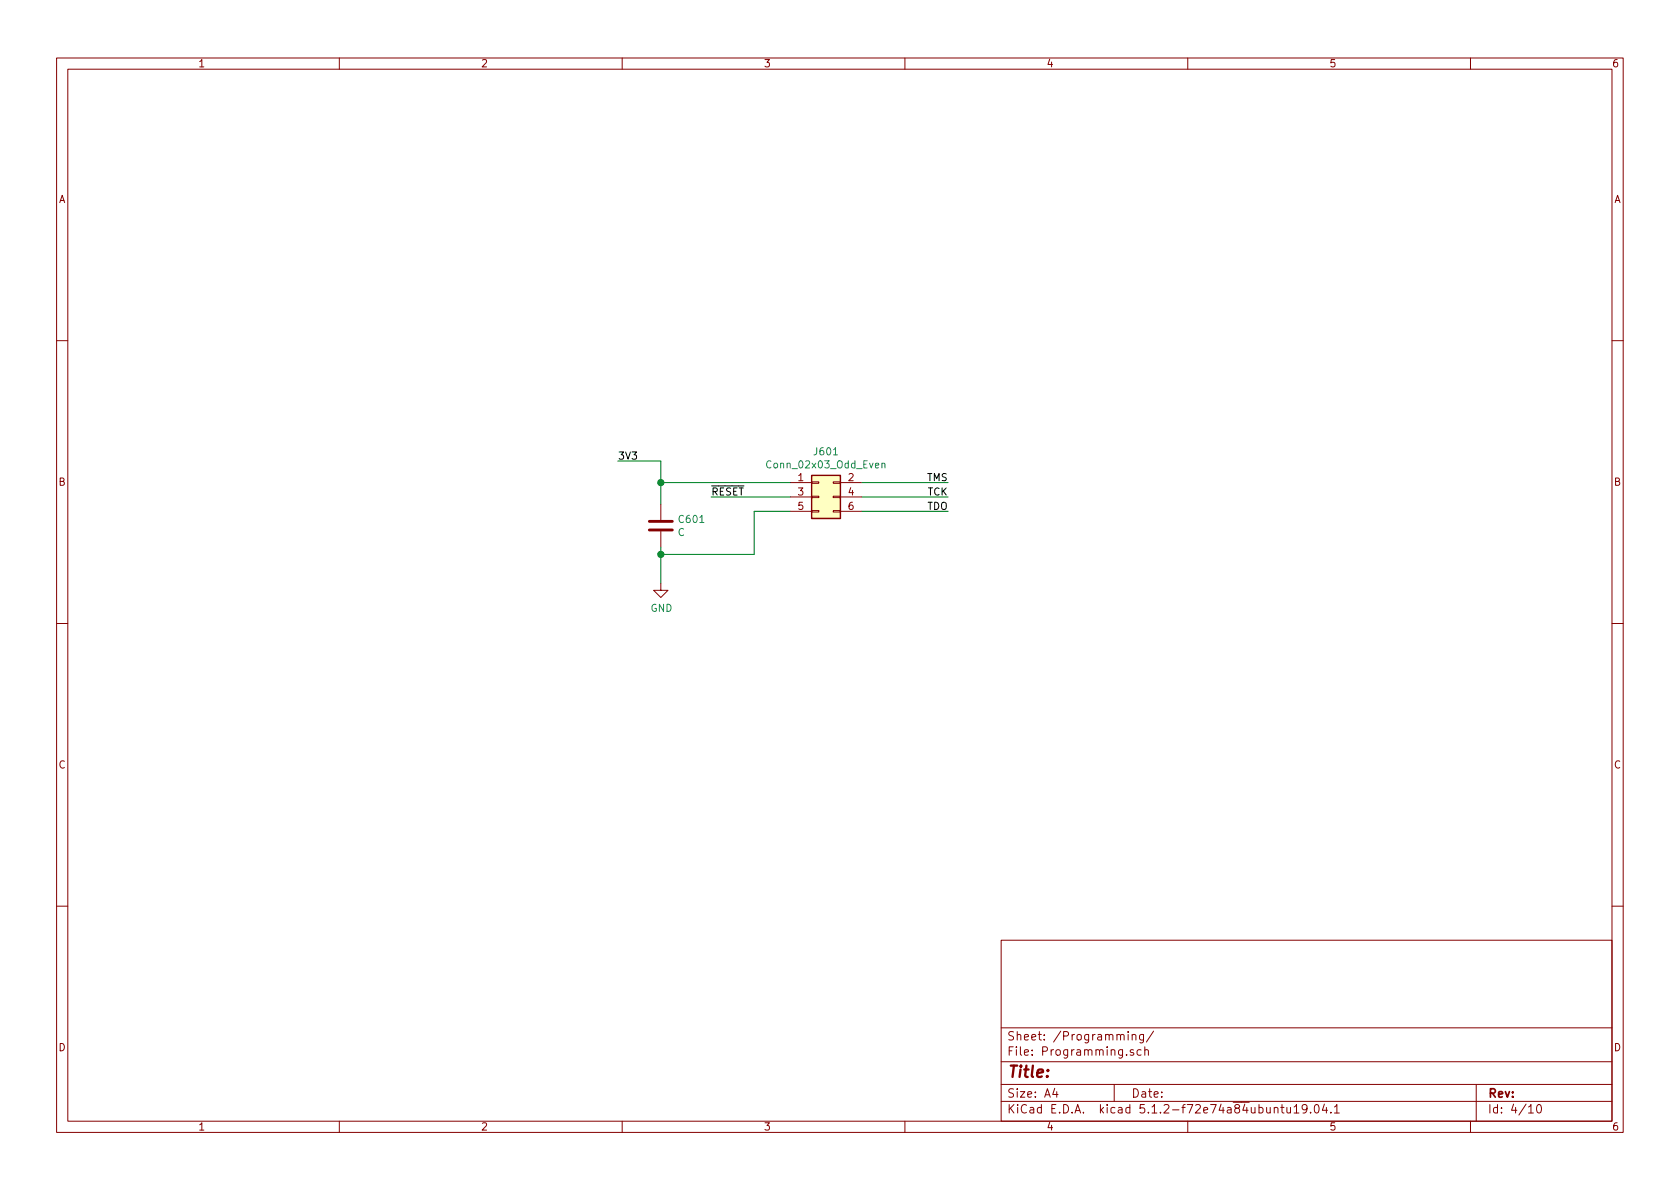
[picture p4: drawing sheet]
<svg xmlns="http://www.w3.org/2000/svg" width="297mm" height="210mm" viewBox="0 0 297 210" stroke-linecap="round" stroke-linejoin="round" font-family="sans-serif">
<g fill="none" stroke="#840000" stroke-width=".18">
<path d="M10 10.3h277v189.9h-277zM12 12.2h273v186.1h-273zM60 10.3v1.9M110 10.3v1.9M160 10.3v1.9M210 10.3v1.9M260 10.3v1.9M10 60.2h2M285 60.2h2M116.8 89.1v2.8M116.8 94v2.8M139.7 85.3h3.8"/>
<path d="M139.7 87.9h3.8M139.7 90.4h3.8M143.5 90.3h1.3v.2h-1.3zM143.5 87.8h1.3v.2h-1.3zM143.5 85.2h1.3v.3h-1.3zM147.3 90.3h1.3v.2h-1.3zM147.3 87.8h1.3v.2h-1.3zM147.3 85.2h1.3v.3h-1.3zM148.6 85.3h3.8M148.6 87.9h3.8M148.6 90.4h3.8M10 110.3h2"/>
<path d="M116.8 103.1v1.3h1.3l-1.3 1.3-1.2-1.3h1.2M285 110.3h2M10 160.2h2M177 166.3h108v32h-108zM285 160.2h2M60 198.3v1.9M110 198.3v1.9M160 198.3v1.9M177 194.8h108M177 191.8h108M177 187.8h108M177 181.8h108"/>
<path d="M186.5 192.5l-.4 1h1M186.8 193v1M197 191.8v3M199.5 182.4v.2M199.5 182.9v1M200.2 183.1l.1-.1a.37 .37 0 0 1 .5 .1v.8M200.2 182.9v1M200.4 185.7a.37 .37 0 0 0-.6 .1l.1 .2 .5 .2 .1 .1-.2 .3-.5-.1M201.8 185.7l-.5-.1-.3 .3 .1 .6 .2 .1 .5-.1M202.2 182.9v1.2l-.3 .3-.4-.1M202.2 183l-.4-.1-.3 .3v.6l.3 .1 .4-.1M202.4 185.7h.1a.37 .37 0 0 1 .5 .1v.8"/>
<path d="M202.4 185.1v1.5M204 182.3l-1.3 2M210 198.3v1.9M225.3 196l.1-.1a.37 .37 0 0 1 .6 .1v.8M226.4 195.8h.6M226.7 195.3v1.3l.3 .2M227.5 195.8l.1 .9 .3 .1 .3-.1M228.2 195.8v1M228.8 195.8l.4-.5v1.5M228.8 196.8h.9M231.1 196l-.3 .3-.4-.1-.2-.2v-.4l.2-.2 .4-.1 .2 .2a1.19 1.19 0 0 1-.2 1.2l-.4 .1M231.7 196.7v.1"/>
<path d="M232.5 195.5l.4-.2a.94 .94 0 0 1 0 1.5l-.5-.3v-.6zM234.2 195.2l-.4 1.1h.9M234.5 195.8v1M235.3 196.7v.1M235.9 195.8l.5-.5v1.5M235.9 196.8h.9M260 198.3v1.9M261 191.8v6.5M270.3 195.8l.4-.5v1.5M270.3 196.8h.8M271.8 195.5l.4-.2a.94 .94 0 0 1 0 1.5 .79 .79 0 0 1-.4-1.3z"/>
</g>
<path d="M143.5 84.1h5.1v7.6h-5.1z" fill="#ffffc2" stroke="#ffffc2" stroke-width=".18"/>
<path d="M143.5 84.1h5.1v7.6h-5.1z" fill="none" stroke="#840000" stroke-width=".25"/>
<path d="M155.9 82l.2-.1 .3 .1 .1 .7M155.9 81.9v.8" fill="none" stroke="#008484" stroke-width=".18"/>
<path d="M109.2 81.5h7.6v7.6M116.8 96.8v6.3M116.8 85.3h22.9M125.7 87.9h14M139.7 90.4h-6.4v7.6h-16.5M152.4 85.3h15.2M152.4 90.4h15.2M152.4 87.9h15.2" fill="none" stroke="#008400" stroke-width=".18"/>
<path d="M114.8 93.7h4.1M114.8 92.2h4.1" fill="none" stroke="#840000" stroke-width=".51"/>
<g fill="#008400" stroke="#008400" stroke-width=".25">
<circle cx="116.8" cy="98" r=".51"/>
<circle cx="116.8" cy="85.3" r=".51"/>
</g>
<text font-size="2.8" fill="#840000" x="178" y="190.5">Title:</text>
<g font-size="2.1" fill="#840000">
<text x="178" y="184">Sheet: /Programming/</text>
<text x="178" y="186.7">File: Programming.sch</text>
<text x="178" y="196.9">KiCad E.D.A. kicad 5.1.2-f72e74a84ubuntu19.04.1</text>
<text x="178" y="194.1">Size: A4</text>
<text x="200" y="194.1">Date:</text>
<text x="263" y="194.1">Rev:</text>
<text x="263" y="196.9">Id: 4/10</text>
</g>
<g font-size="1.8" fill="#840000">
<text x="35" y="11.9">1</text>
<text x="85" y="11.9">2</text>
<text x="135" y="11.9">3</text>
<text x="185" y="11.9">4</text>
<text x="235" y="11.9">5</text>
<text x="285" y="11.9">6</text>
<text x="10.4" y="35.9">A</text>
<text x="285.4" y="35.9">A</text>
<text x="10.4" y="85.9">B</text>
<text x="141.1" y="85.1">1</text>
<text x="141.1" y="87.6">3</text>
<text x="150" y="85.1">2</text>
<text x="150" y="87.6">4</text>
<text x="285.4" y="85.9">B</text>
<text x="141.1" y="90.2">5</text>
<text x="150" y="90.2">6</text>
<text x="10.4" y="135.9">C</text>
<text x="285.4" y="135.9">C</text>
<text x="10.4" y="185.9">D</text>
<text x="285.4" y="185.9">D</text>
<text x="35" y="199.9">1</text>
<text x="85" y="199.9">2</text>
<text x="135" y="199.9">3</text>
<text x="185" y="199.9">4</text>
<text x="235" y="199.9">5</text>
<text x="285" y="199.9">6</text>
</g>
<g font-size="1.8">
<text x="109.2" y="81.3">3V3</text>
<text x="125.7" y="87.6">RESET</text>
<text x="163.9" y="85.1">TMS</text>
<text x="164" y="87.6">TCK</text>
<text x="163.9" y="90.2">TDO</text>
</g>
<g font-size="1.8" fill="#008484">
<text x="136" y="82.8">Conn_02x03_Odd_Even</text>
<text x="144.1" y="80.5">J601</text>
<text x="119.8" y="94.8">C</text>
<text x="120.2" y="92.5">C601</text>
<text x="115" y="108.2">GND</text>
</g>
</svg>
